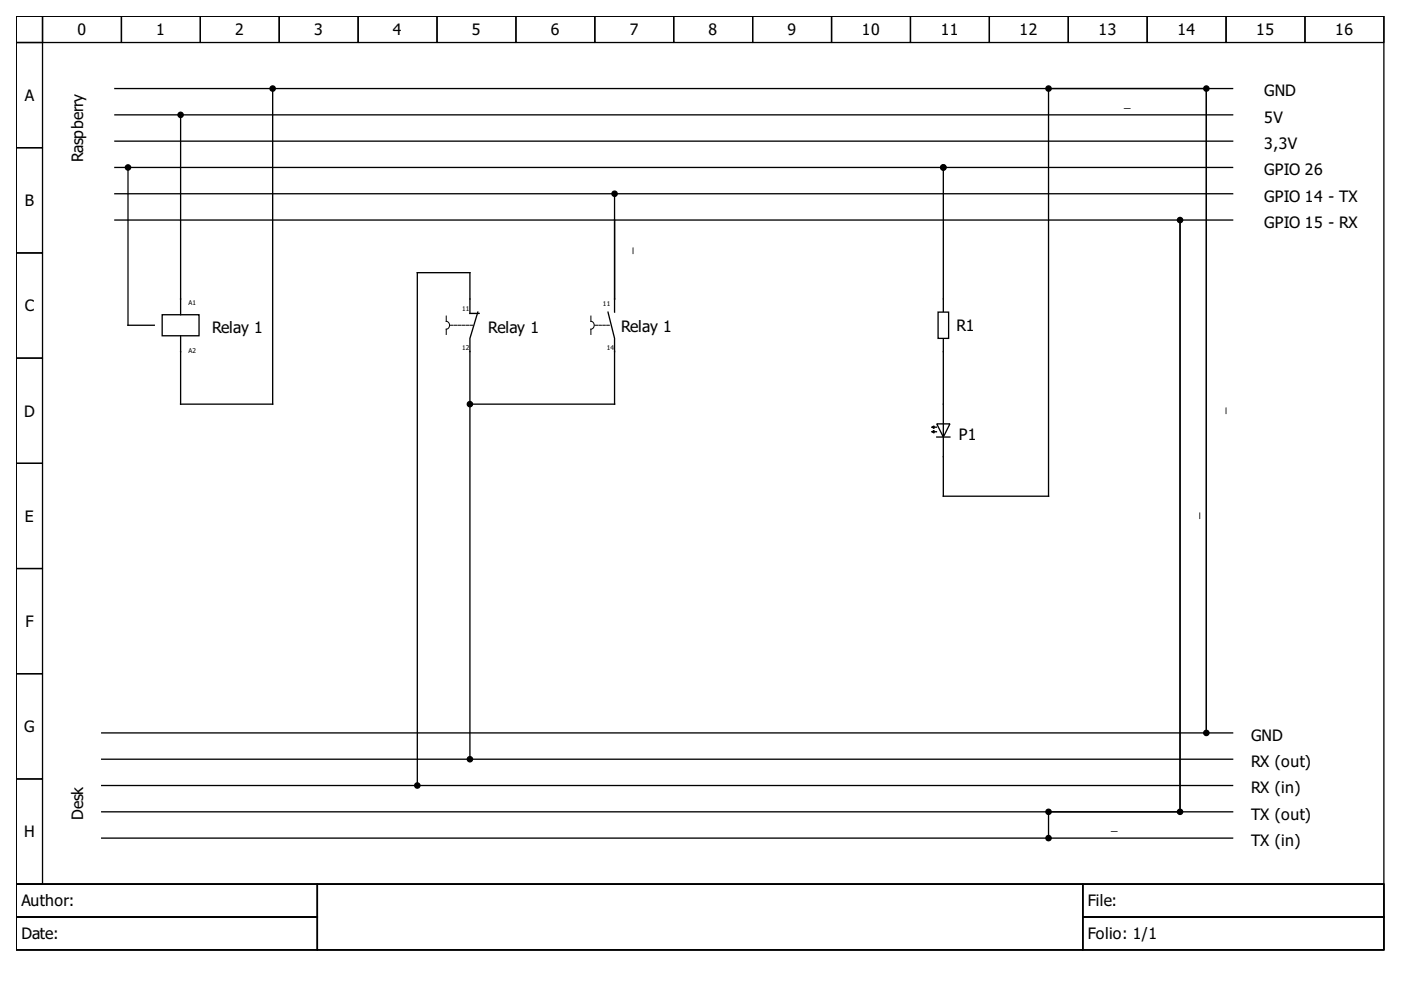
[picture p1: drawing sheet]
<svg xmlns="http://www.w3.org/2000/svg" width="297mm" height="210mm" viewBox="0 0 297 210" stroke-linecap="round" stroke-linejoin="round" font-family="sans-serif">
<g fill="none" stroke="#000" stroke-width=".28">
<path d="M3.4 3.4h290v184.1h-290zM3.4 3.4h5.6v5.6h-5.6zM3.4 9h5.6v22.3h-5.6zM9 3.4h16.7v5.6h-16.7zM24.4 18.8h236.9M25.7 3.4h16.8v5.6h-16.8zM42.5 3.4h16.7v5.6h-16.7zM57.8 18.8v66.9h-19.5v-14.5M59.2 3.4h16.7v5.6h-16.7zM75.9 3.4h16.8v5.6h-16.8zM92.7 3.4h16.7v5.6h-16.7zM109.4 3.4h16.7v5.6h-16.7z"/>
<path d="M126.1 3.4h16.7v5.6h-16.7zM142.8 3.4h16.8v5.6h-16.8zM159.6 3.4h16.7v5.6h-16.7zM176.3 3.4h16.7v5.6h-16.7zM193 3.4h16.8v5.6h-16.8zM209.8 3.4h16.7v5.6h-16.7zM222.3 18.8v86.4h-22.3v-8.4M226.5 3.4h16.7v5.6h-16.7zM243.2 3.4h16.8v5.6h-16.8zM255.8 18.8v136.6M260 3.4h16.7v5.6h-16.7zM276.7 3.4h16.7v5.6h-16.7z"/>
<path d="M3.4 31.3h5.6v22.3h-5.6zM24.4 29.9h236.9M24.4 35.5h236.9M24.4 24.4h236.9M27.1 35.5v33.5h5.6M38.3 24.4v42.3M200 35.5v50.2M3.4 53.6h5.6v22.3h-5.6zM24.4 41.1h236.9M24.4 46.7h236.9M130.3 46.7v16.7M250.2 46.7v125.4"/>
<path d="M3.4 75.9h5.6v22.3h-5.6zM34.4 66.7h7.8v4.5h-7.8zM101.3 66.2l-1.7 5.5v89.3M101.6 66.5h-2v-8.7h-11.1v108.7M130.3 74.5v11.2h-30.7M3.4 98.2h5.6v22.3h-5.6zM3.4 120.5h5.6v22.3h-5.6zM3.4 142.8h5.6v22.4h-5.6zM21.6 155.4h239.7M3.4 165.2h5.6v22.3h-5.6zM21.6 177.7h239.7M21.6 166.5h239.7"/>
<path d="M21.6 172.1h239.7M21.6 161h239.7M222.3 172.1v5.6M3.4 187.5h290v13.9h-290zM3.4 187.5h63.9v6.9h-63.9zM3.4 194.4h63.9v7h-63.9zM67.3 187.5h162.3v13.9h-162.3zM229.6 187.5h63.8v6.9h-63.8zM229.6 194.4h63.8v7h-63.8z"/>
</g>
<path d="M95.4 69h5.1" fill="none" stroke="#000" stroke-width=".21" stroke-dasharray=".6 .3"/>
<path d="M94.6 67v1.1a.85 .85 0 0 1 .7 .9 .85 .85 0 0 1-.7 .8v1.1" fill="none" stroke="#000" stroke-width=".21"/>
<g fill="#000" stroke="#000" stroke-width=".28">
<circle cx="27.1" cy="35.5" r=".56"/>
<circle cx="38.3" cy="24.4" r=".56"/>
<circle cx="99.6" cy="85.7" r=".56"/>
</g>
<path d="M198.9 66.2h2.2v5.5h-2.2z" fill-rule="evenodd" fill="#fff" stroke="#000" stroke-width=".28"/>
<g fill="#000" stroke="#000" stroke-width=".28">
<circle cx="57.8" cy="18.8" r=".56"/>
<circle cx="222.3" cy="18.8" r=".56"/>
<circle cx="255.8" cy="18.8" r=".56"/>
<circle cx="200" cy="35.5" r=".56"/>
<circle cx="130.3" cy="41.1" r=".56"/>
<circle cx="250.2" cy="46.7" r=".56"/>
<circle cx="255.8" cy="155.4" r=".56"/>
<circle cx="88.5" cy="166.5" r=".56"/>
<circle cx="99.6" cy="161" r=".56"/>
<circle cx="222.3" cy="177.7" r=".56"/>
<circle cx="222.3" cy="172.1" r=".56"/>
<circle cx="250.2" cy="172.1" r=".56"/>
</g>
<path d="M125.3 67v1.1a.85 .85 0 0 1 .7 .9 .85 .85 0 0 1-.7 .8v1.1" fill="none" stroke="#000" stroke-width=".21"/>
<path d="M126.1 69h3.4" fill="none" stroke="#000" stroke-width=".21" stroke-dasharray=".6 .3"/>
<path d="M222.9 18.8h32.3M255.8 19.3v135.5M130.3 41.6v24.6M250.2 47.2v124.4M128.9 66.2l1.4 5.5v2.8M198.1 91.5h.4M198.1 90.6h.4M198.6 89.9h2.8l-1.4 2.8zM198.6 92.7h2.8M200 85.7v11.1M222.9 172.1h26.7" fill="none" stroke="#000" stroke-width=".28"/>
<path d="M197.5 90.6l.6-.3v.5zM197.5 91.5l.6-.2v.5z" fill="#000" stroke="#000" stroke-width=".21"/>
<g font-size="3.3">
<text x="16.4" y="7.5">0</text>
<text x="33.1" y="7.5">1</text>
<text x="49.9" y="7.5">2</text>
<text x="66.6" y="7.5">3</text>
<text x="83.3" y="7.5">4</text>
<text x="100" y="7.5">5</text>
<text x="116.8" y="7.5">6</text>
<text x="133.5" y="7.5">7</text>
<text x="150.2" y="7.5">8</text>
<text x="167" y="7.5">9</text>
<text x="182.7" y="7.5">10</text>
<text x="199.4" y="7.5">11</text>
<text x="216.2" y="7.5">12</text>
<text x="232.9" y="7.5">13</text>
<text x="249.6" y="7.5">14</text>
<text x="266.4" y="7.5">15</text>
<text x="283.1" y="7.5">16</text>
<text x="5.3" y="21.4">A</text>
<text x="268" y="20.4">GND</text>
<text x="268" y="26">5V</text>
<text x="17.7" y="34.4" transform="rotate(-90 17.7 34.4)">Raspberry</text>
<text x="268" y="31.6">3,3V</text>
<text x="268" y="37.2">GPIO 26</text>
<text x="5.3" y="43.7">B</text>
<text x="268" y="42.8">GPIO 14 - TX</text>
<text x="268" y="48.3">GPIO 15 - RX</text>
<text x="5.3" y="66">C</text>
<text x="45" y="70.6">Relay 1</text>
<text x="103.5" y="70.6">Relay 1</text>
<text x="131.7" y="70.4">Relay 1</text>
<text x="202.8" y="70.2">R1</text>
<text x="5.1" y="88.3">D</text>
<text x="203.3" y="93.4">P1</text>
<text x="5.3" y="110.6">E</text>
<text x="5.4" y="132.9">F</text>
<text x="5.1" y="155.3">G</text>
<text x="265.2" y="157.1">GND</text>
<text x="265.2" y="162.6">RX (out)</text>
<text x="17.7" y="173.8" transform="rotate(-90 17.7 173.8)">Desk</text>
<text x="265.2" y="168.2">RX (in)</text>
<text x="265.2" y="173.8">TX (out)</text>
<text x="5.1" y="177.6">H</text>
<text x="265.2" y="179.4">TX (in)</text>
<text x="4.6" y="192.2">Author:</text>
<text x="230.7" y="192.2">File:</text>
<text x="4.6" y="199.2">Date:</text>
<text x="230.7" y="199.2">Folio: 1/1</text>
</g>
<g font-size="2.5">
<text x="238.3" y="22.7">_</text>
<text x="133.9" y="53.9" transform="rotate(-90 133.9 53.9)">_</text>
<text x="259.7" y="87.8" transform="rotate(-90 259.7 87.8)">_</text>
<text x="254.1" y="110.1" transform="rotate(-90 254.1 110.1)">_</text>
<text x="235.6" y="176">_</text>
</g>
<g font-size="1.4">
<text x="40" y="64.7">A1</text>
<text x="98" y="65.9">11</text>
<text x="127.8" y="64.9">11</text>
<text x="40" y="74.8">A2</text>
<text x="98" y="74.3">12</text>
<text x="128.6" y="74.3">14</text>
</g>
</svg>
